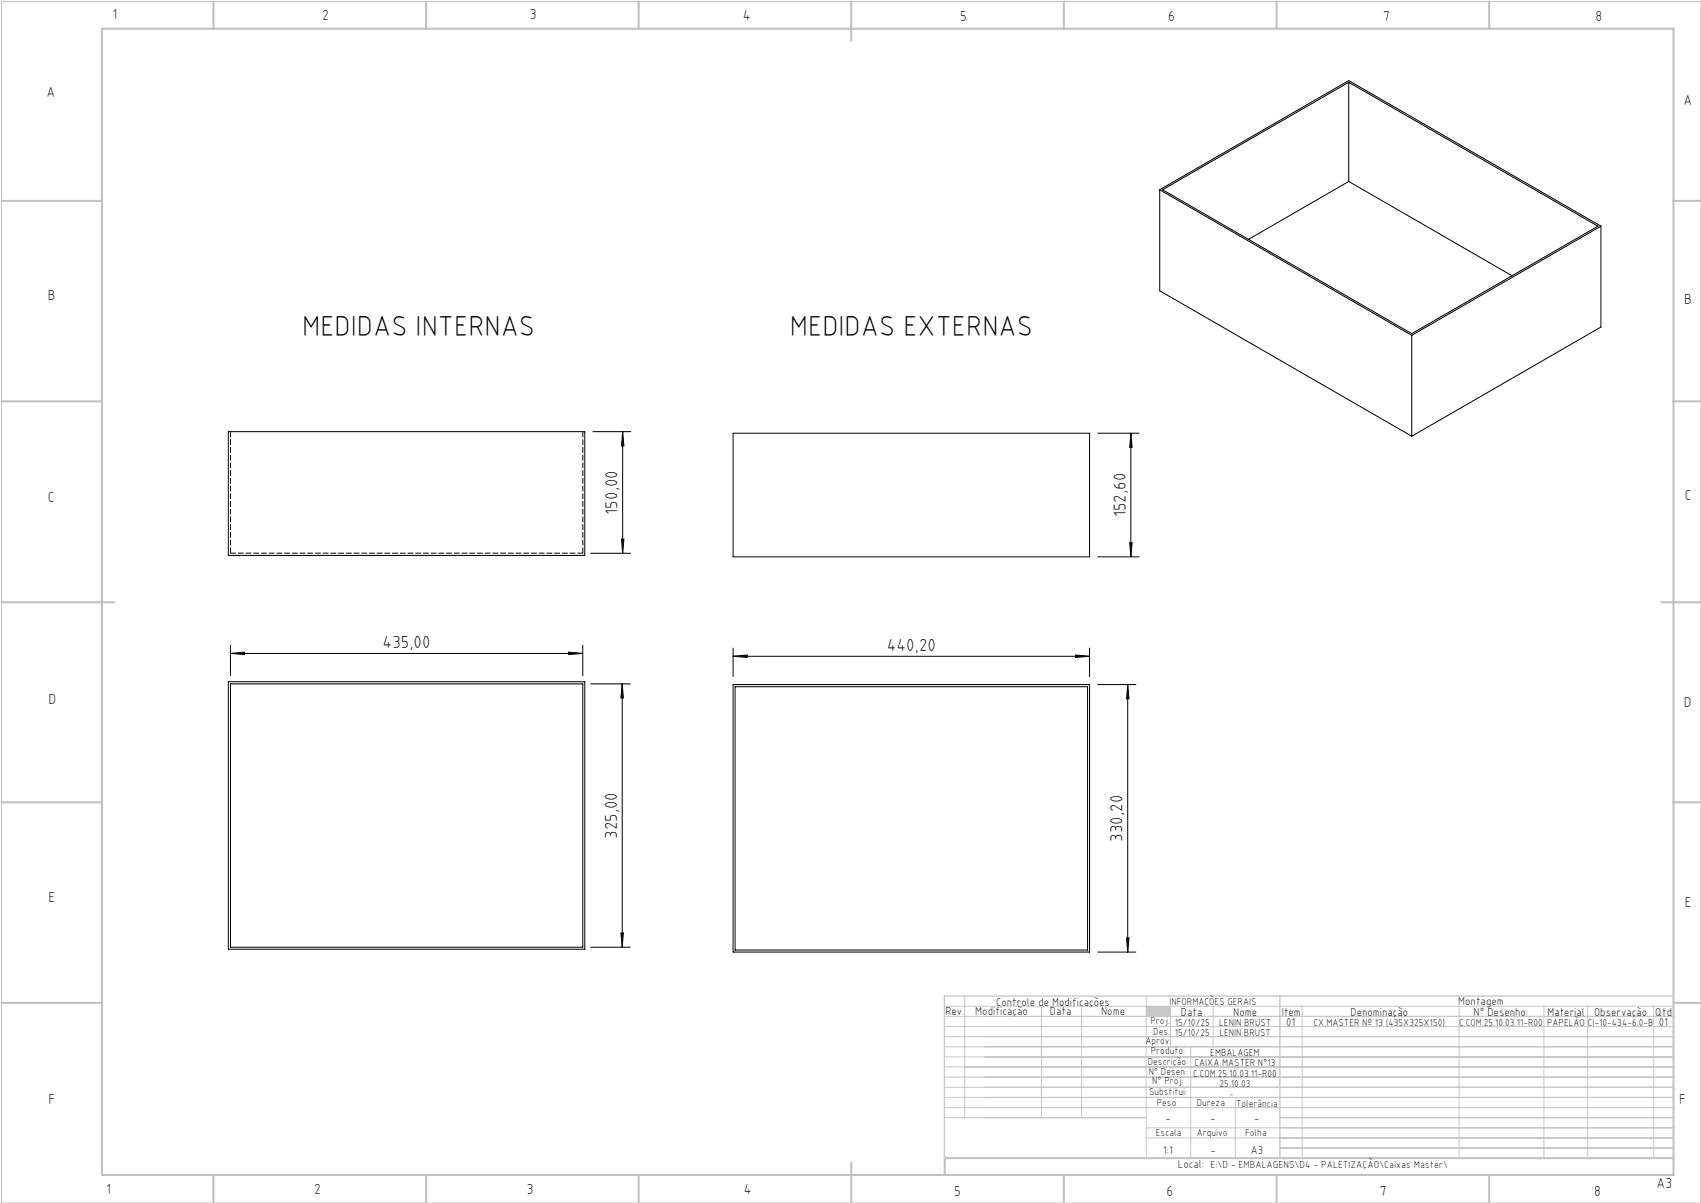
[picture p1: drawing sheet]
<svg xmlns="http://www.w3.org/2000/svg" width="420mm" height="297mm" viewBox="0 0 420 297" stroke-linecap="round" stroke-linejoin="round" font-family="sans-serif">
<path d="M.4 .4h419.6v296.6h-419.6z" fill="none" stroke="#c0c0c0" stroke-width=".25"/>
<g fill="none" stroke="#c0c0c0" stroke-width=".5">
<path d="M25.2 7.1h388v283h-388zM52.7 .4v6.7M105.2 .4v6.7M157.7 .4v6.7M210.2 .4v9.7M262.7 .4v6.7M315.2 .4v6.7M367.7 .4v6.7M.4 49.6h24.8M413.2 49.6h6.8M.4 99.1h24.8M413.2 99.1h6.8"/>
<path d="M.4 148.7h27.8M410.2 148.7h9.8M.4 198.1h24.8M413.2 198.1h6.8M.4 247.6h24.8M413.2 247.6h6.8M52.7 290.1v6.9M105.2 290.1v6.9M157.7 290.1v6.9M210.2 287.1v9.9M262.7 290.1v6.9M315.2 290.1v6.9"/>
<path d="M367.7 290.1v6.9M413.2 285.9h-179.9v4.2"/>
</g>
<g fill="none" stroke="#c3c8d2" stroke-width=".25">
<path d="M233.2 250.9h180M233.2 248.4h180M233.2 253.4h180M233.2 255.9h180M233.2 258.4h180M238.2 245.9v30M257.1 248.4v27.5M267.1 248.4v27.5M283 245.9v40M289 248.4v10M294 258.4v27.5M299.5 248.4v10"/>
<path d="M321.5 248.4v37.5M360.3 248.4v37.5M381.2 248.4v37.5M392 248.4v37.5M408.3 248.4v37.5M233.2 260.9h180M233.2 263.4h180M233.2 265.9h180M233.2 268.4h180M233.2 270.9h180M233.2 273.4h180M233.2 275.9h49.8"/>
<path d="M283 278.4h130.2M305 270.9v15M316 275.9h97.2M283 280.9h130.2M316 283.4h97.2"/>
</g>
<path d="M233.2 245.9h180v40h-180zM316 245.9v40" fill="none" stroke="#c3c8d2" stroke-width=".35"/>
<path d="M283 248.4h6v2.5h-6z" fill-rule="evenodd" fill="#c3c8d2"/>
<g fill="none" stroke="#000" stroke-width=".25">
<path d="M333 20.3v24.5M286.3 46.8v25l62.3 35.9M286.3 46.8l62.3 36M286.3 46.8l46.7-26.9 62.3 35.9M287.1 46.8l45.9-26.5 61.5 35.5-45.9 26.6zM333 44.8l40.3 23.3M333 44.8l-24.7 14.3M395.3 55.8l-46.7 27M395.3 55.8v24.9l-46.7 27M348.6 82.8v24.9M56.4 106.6h88v30.5h-88zM146.4 106.6h9.4"/>
<path d="M153.7 106.6l.4 3.5h-.6zM153.7 106.6v30M181 107h88v30.5h-88zM271 107h10.2M279.2 107l.3 3.5h-.6zM279.2 107v30.5M145.9 136.6h9.9M153.5 133.1h.6l-.4 3.5zM271 137.5h10.2M278.9 133.9h.6l-.3 3.6zM56.9 159.3v7.5M143.9 159.3v7.5"/>
<path d="M56.4 168.3h88v66h-88zM56.9 161.3l3.5-.3v.6zM56.9 161.3h87M56.9 168.8h87v65.1h-87zM140.4 161l3.5 .3-3.5 .3zM145.9 168.8h9.7M153.6 168.8l.3 3.5h-.6zM153.6 168.8v65.1M181 169h88v66.1h-88zM181 162l3.5-.3v.6zM181 160v7M181 162h88"/>
<path d="M181.5 169.5h87v65.1h-87zM265.5 161.7l3.5 .3-3.5 .3zM269 160v7M271 169h9.5M278.4 169l.4 3.5h-.6zM278.4 169v66.1M145.9 233.9h9.7M153.3 230.3h.6l-.3 3.6zM271 235.1h9.5M278.2 231.6h.6l-.4 3.5z"/>
</g>
<g fill="#000">
<path d="M153.7 106.6l.4 3.5h-.6zM153.5 133.1h.6l-.4 3.5zM279.2 107l.3 3.5h-.6zM278.9 133.9h.6l-.3 3.6z"/>
<path d="M140.4 161l3.5 .3-3.5 .3zM56.9 161.3l3.5-.3v.6zM265.5 161.7l3.5 .3-3.5 .3zM181 162l3.5-.3v.6z"/>
<path d="M153.3 230.3h.6l-.3 3.6zM153.6 168.8l.3 3.5h-.6zM278.2 231.6h.6l-.4 3.5zM278.4 169l.4 3.5h-.6z"/>
</g>
<path d="M56.9 106.6v30M143.9 106.6v30" fill="none" stroke="#000" stroke-width=".25" stroke-dasharray="1.3 .6" stroke-dashoffset="-.1"/>
<path d="M56.9 136.6h87" fill="none" stroke="#000" stroke-width=".25" stroke-dasharray="1.3 .6"/>
<g font-size="7.1">
<text x="74.6" y="82.9">MEDIDAS INTERNAS</text>
<text x="195" y="82.9">MEDIDAS EXTERNAS</text>
</g>
<g font-size="4.3">
<text x="152.5" y="127" transform="rotate(-90 152.5 127)">150,00</text>
<text x="278" y="127.7" transform="rotate(-90 278 127.7)">152,60</text>
<text x="94.5" y="160">435,00</text>
<text x="219" y="160.7">440,20</text>
<text x="152.3" y="207.1" transform="rotate(-90 152.3 207.1)">325,00</text>
<text x="277.2" y="207.8" transform="rotate(-90 277.2 207.8)">330,20</text>
</g>
<g font-size="3.6">
<text x="27.8" y="4.8">1</text>
<text x="79.5" y="4.9">2</text>
<text x="130.8" y="4.8">3</text>
<text x="183.4" y="4.9">4</text>
<text x="237.1" y="5.1">5</text>
<text x="288.4" y="5.2">6</text>
<text x="341.5" y="5.1">7</text>
<text x="394" y="5.2">8</text>
<text x="11.5" y="24">A</text>
<text x="415.7" y="25.8">A</text>
<text x="11.8" y="74.1">B</text>
<text x="415.8" y="75.1">B</text>
<text x="11.8" y="124">C</text>
<text x="416" y="123.5">C</text>
<text x="12" y="173.7">D</text>
<text x="415.8" y="174.7">D</text>
<text x="12" y="222.6">E</text>
<text x="416" y="223.9">E</text>
<text x="12" y="272.6">F</text>
<text x="414.6" y="272.6">F</text>
<text x="409" y="293.3">A3</text>
<text x="26.2" y="294.8">1</text>
<text x="77.6" y="294.8">2</text>
<text x="130.1" y="294.8">3</text>
<text x="183.7" y="294.7">4</text>
<text x="235.6" y="295.2">5</text>
<text x="288" y="295.2">6</text>
<text x="340.7" y="295.2">7</text>
<text x="393.6" y="295.2">8</text>
</g>
<g font-size="2.9">
<text x="240.8" y="250.6">Modificação</text>
<text x="259.2" y="250.6">Data</text>
<text x="271.9" y="250.6">Nome</text>
<text x="290.9" y="288.4">Local:</text>
</g>
<g font-size="2.8">
<text x="233.4" y="250.6">Rev.</text>
<text x="246" y="248.4">Controle de Modificações</text>
<text x="291.6" y="250.8">Data</text>
<text x="304.5" y="250.8">Nome</text>
<text x="316.5" y="250.9">Item</text>
<text x="333.5" y="250.9">Denominação</text>
<text x="360.1" y="248.2">Montagem</text>
<text x="363.9" y="250.8">N° Desenho:</text>
<text x="382.1" y="250.8">Material</text>
<text x="393.6" y="250.8">Observação</text>
<text x="408.7" y="250.9">Qtd</text>
<text x="317.6" y="253.3">01</text>
<text x="409.6" y="253.3">01</text>
<text x="287.7" y="276.9">-</text>
<text x="298.8" y="276.9">-</text>
<text x="309.7" y="276.9">-</text>
<text x="287.2" y="284.8">1:1</text>
<text x="298.9" y="284.8">-</text>
<text x="308.8" y="284.8">A3</text>
</g>
<g font-size="2.5">
<text x="288.7" y="248.2">INFORMAÇÕES GERAIS</text>
<text x="282.8" y="257.8">Aprov.</text>
<text x="284.1" y="252.9">Proj.</text>
<text x="284.8" y="255.4">Des.</text>
<text x="290.1" y="255.8">15/10/25</text>
<text x="290.1" y="253.3">15/10/25</text>
<text x="301" y="253.3">LENIN BRUST</text>
<text x="301.1" y="255.8">LENIN BRUST</text>
<text x="324.3" y="253.3">CX.MASTER Nº 13 (435X325X150)</text>
<text x="360.3" y="253.3">C.COM.25.10.03.11-R00</text>
<text x="382" y="253.3">PAPELÃO</text>
<text x="392" y="253.3">CI-10-434-6.0-B</text>
<text x="283.4" y="262.9">Descrição:</text>
<text x="284.2" y="260.3">Produto:</text>
<text x="294.9" y="263.3">CAIXA MASTER N°13</text>
<text x="298.8" y="260.7">EMBALAGEM</text>
<text x="283.7" y="265.4">N° Desen:</text>
<text x="284.5" y="267.7">N° Proj:</text>
<text x="294.6" y="265.9">C.COM.25.10.03.11-R00</text>
<text x="301.1" y="268.3">25.10.03</text>
<text x="283.7" y="270.4">Substitui:</text>
<text x="285.6" y="273">Peso</text>
<text x="295.5" y="273">Dureza</text>
<text x="305.2" y="273.3">Tolerância</text>
<text x="285.4" y="280.4">Escala</text>
<text x="295.5" y="280.4">Arquivo</text>
<text x="307.5" y="280.4">Folha</text>
<text x="298.9" y="288.4">E:\D - EMBALAGENS\D4 - PALETIZAÇÃO\Caixas Master\</text>
</g>
<text font-size="2.1" x="303.5" y="270.9">-</text>
</svg>
